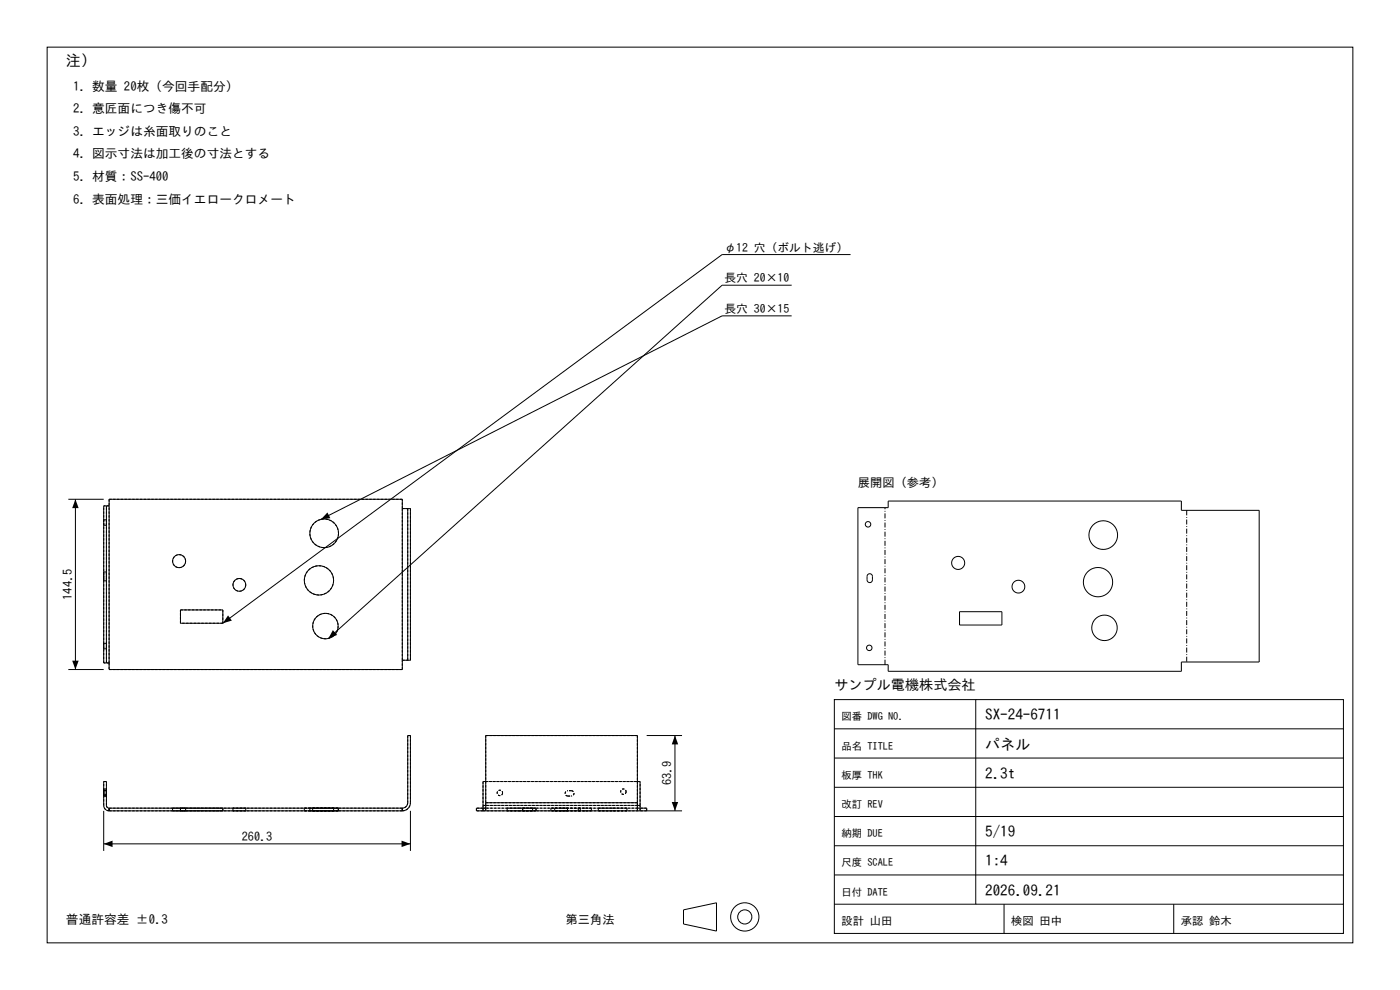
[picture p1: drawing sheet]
<svg xmlns="http://www.w3.org/2000/svg" width="297mm" height="210mm" viewBox="0 0 297 210" stroke-linecap="round" stroke-linejoin="round" font-family="sans-serif">
<g fill="none" stroke="#000" stroke-width=".21">
<path d="M10 10h277v190h-277zM180.4 54h-27.2l-105.9 78.2M167.9 60.5h-14.7l-83.5 74.9M167.9 67h-14.7l-85.1 43.2M14.5 105.9h7.5M16 105.9v36.1M22.6 107.3h.6M22.6 107.3h-.6v33.3h.6M22.6 107.3v33.3M23.2 105.9h62.1v36.1h-62.1zM85.3 107.9h1.2M86.5 107.9h.6v32.1h-.6"/>
<path d="M86.5 107.9v32.1M182 107.7h6.4v-1.4h62.2v2h16.5v32.1h-16.5v2h-62.2v-1.4h-6.4zM38.3 129.4h9v2.8h-9zM184.1 121.9a.57 .57 0 0 1 .6-.2 .57 .57 0 0 1 .4 .6v.7a.57 .57 0 0 1-.6 .6 .57 .57 0 0 1-.6-.6v-.8zM203.6 129.8h8.9v2.8h-8.9zM14.5 142h7.5M22.6 140.6h.6M85.3 140h1.2M137.2 156h7.5M143.2 156v16M177 148.4h108v49.6h-108zM177 154.6h108"/>
<path d="M207 148.4v43.4M22 172v8.5M22 179h65.1M23.2 171.4a.57 .57 0 0 1-.6-.6v-5h-.6v5.3l.3 .6 .9 .3M23.2 172h62.1M23.2 171.4h62.1M23.2 171.4v.6M85.3 171.4l.9-.3 .3-.8v-14.3h.6v14.3a1.73 1.73 0 0 1-1.8 1.7M85.3 171.4v.6M87.1 172v8.5M102.5 170.8v.6M102.5 170.8h.5"/>
<path d="M103 170.3v1.7M103 171.4h-1.9v.6h43.6M103 170.3v-14.3h32.2v14.3M103 165.8h-.5v5M103 170.3h32.2M135.2 170.3v1.7M135.2 171.4h2v.6M135.2 165.8h.6v5M135.2 170.8h.6M135.8 170.8v.6M177 179.4h108M177 173.2h108"/>
<path d="M177 167h108M177 160.8h108M145 193l7-1.5v6l-7-1.5zM177 191.8h108M177 185.6h108M213 191.8v6.2M249 191.8v6.2"/>
<circle cx="38" cy="119" r="1.38"/>
<circle cx="68.8" cy="113.1" r="3"/>
<circle cx="184.1" cy="111.2" r=".58"/>
<circle cx="203.3" cy="119.4" r="1.38"/>
<circle cx="234" cy="113.5" r="3"/>
<circle cx="50.8" cy="124.1" r="1.36"/>
<circle cx="67.7" cy="123.1" r="3.1"/>
<circle cx="69" cy="132.8" r="2.7"/>
<circle cx="184.4" cy="137.4" r=".58"/>
<circle cx="216.1" cy="124.4" r="1.36"/>
<circle cx="232.9" cy="123.5" r="3.1"/>
<circle cx="234.3" cy="133.2" r="2.7"/>
<circle cx="158" cy="194.5" r="3"/>
<circle cx="158" cy="194.5" r="1.5"/>
</g>
<g fill="none" stroke="#000" stroke-width=".21" stroke-dasharray=".5 .3" stroke-linecap="butt">
<path d="M22 110.3v1.1M22 111.4v-1.1M22 110.3h.6M22.6 110.3v1.1M22.6 111.4v-1.1M22.6 111.4h-.6M23.2 105.9v1.4M23.2 107.3h-1.2M39.4 119a1.38 1.38 0 0 1-2 1.3 1.38 1.38 0 0 1-.3-2.3 1.38 1.38 0 0 1 2.2 .7l.1 .3M71.8 113.1a3 3 0 0 1-4.4 2.7 3 3 0 0 1-.5-5.1 3 3 0 0 1 4.9 1.9v.5M85.3 107.9v32.1M85.3 107.9v-2"/>
<path d="M85.3 105.9h-62.1M85.3 107.9h1.8M86.5 107.9v32.1M87.1 107.9v32.1M22 136.5v1.1M22 137.6v-1.1M22 121.9v.7M22 121.9v-.6M22 121.3v.6M22 122.6v.6M22 123.2v-.6M22 122.6v-.7"/>
<path d="M22 136.5h.6M22.6 136.5v1.1M22.6 137.6v-1.1M22.6 121.9v.7M22.6 121.9v-.6M22.6 121.3v.6M22.6 122.6v.6M22.6 123.2v-.6M22.6 122.6v-.7M22.6 137.6h-.6M22.6 121.3h-.6M22.6 123.2h-.6"/>
<path d="M38.3 129.4h9M38.3 132.2v-2.8M47.3 129.4v2.8M47.3 132.2h-9M52.1 124.1a1.36 1.36 0 0 1-1.9 1.2 1.36 1.36 0 0 1-.3-2.3 1.36 1.36 0 0 1 2.2 .7v.4M70.8 123.1a3.1 3.1 0 0 1-4.5 2.8 3.1 3.1 0 0 1-.5-5.3 3.1 3.1 0 0 1 4.9 2l.1 .5M71.7 132.8a2.7 2.7 0 0 1-3.9 2.4 2.7 2.7 0 0 1-.4-4.5 2.7 2.7 0 0 1 4.3 1.6v.5M22 140.6v-33.3M22.6 140.6v-33.3M23.2 142h62.1M23.2 140.6v-33.3M23.2 140.6v1.4"/>
<path d="M23.2 140.6h-1.2M85.3 142v-2M85.3 140h1.8M86.5 156v14.3M87.1 156v14.3M87.1 156h-.6M103 156h32.2M135.2 156v14.3M22 170.8v-5M22 165.8h.6M22 168.2v.6M22 168.8v-1.2"/>
<path d="M22 167.6v.6M22 167.7v1.2M22 168.9v-1.2M22 167.9v.6M22 168.5v-1.2M22 167.3v.6M22 167.7h.6M22 168.9h.6M22.6 170.8a.57 .57 0 0 0 .6 .6M22.6 170.8v-5M22.6 168.2v.6M22.6 168.8v-1.2"/>
<path d="M22.6 167.6v.6M22.6 167.7v1.2M22.6 168.9v-1.2M22.6 167.9v.6M22.6 168.5v-1.2M22.6 167.3v.6M22.6 167.6h-.6M22.6 168.8h-.6M22.6 167.3h-.6M22.6 168.5h-.6M23.2 172v-.6M23.2 171.4v.6"/>
<path d="M23.2 172l-.9-.3-.3-.9M36.6 172h2.8M36.6 171.4h2.8M36.6 171.4v.6M38.3 172h9M38.3 171.4h9M38.3 172v-.6M39.4 172h-2.8M39.4 171.4h-2.8M39.4 172v-.6M47.3 172h-9M47.3 171.4h-9"/>
<path d="M47.3 172v-.6M49.4 172h2.7M49.4 171.4h2.7M49.4 171.4v.6M52.1 172h-2.7M52.1 171.4h-2.7M52.1 172v-.6M64.6 172h6.2M64.6 171.4h6.2M64.6 171.4v.6M65.7 172h6.1M65.7 171.4h6.1"/>
<path d="M65.7 171.4v.6M66.3 172h5.4M66.3 171.4h5.4M66.3 171.4v.6M70.8 172h-6.2M70.8 171.4h-6.2M70.8 172v-.6M71.7 172h-5.4M71.7 171.4h-5.4M71.7 172v-.6M71.8 172h-6.1M71.8 171.4h-6.1"/>
<path d="M71.8 172v-.6M85.3 171.4v.6M85.3 172h-62.1M85.3 171.4h-62.1M85.3 172a1.73 1.73 0 0 0 1.8-1.7M85.3 172v-.6M86.5 170.3l-.3 .8-.9 .3M101.1 172v-.6M102.5 172h33.3M102.5 172h-1.4M102.5 171.4h33.3M102.5 171.4h-1.4"/>
<path d="M102.5 170.8h33.3M102.5 172v-1.2M102.5 171.4v.6M102.5 165.8v5M103 171.4v.6M103 170.3v-14.3M103 170.3v1.1M103 170.8h32.2M106.6 168.2a.58 .58 0 0 1-.8 .5 .58 .58 0 0 1-.2-.9 .58 .58 0 0 1 1 .2v.2M107.6 172h5.4M107.6 171.4h5.4M107.6 171.4v.6"/>
<path d="M110.3 172h-2.7M110.3 171.4h-2.7M110.9 172h2.8M110.9 171.4h2.8M110.9 172v-.6M113 172h-2.7M113 171.4h-2.7M113 171.4v.6M113.7 172h-2.8M113.7 171.4h-2.8M113.7 172v-.6M116.9 172h6.2"/>
<path d="M116.9 171.4h6.2M116.9 171.4v.6M117.7 172h2.7M117.7 171.4h2.7M117.7 171.4v.6M119 172h-1.3M119 171.4h-1.3M120 172h-3.1M120 171.4h-3.1M120.4 172h-1.4M120.4 171.4h-1.4M120.4 171.4v.6"/>
<path d="M120.5 168.9a.57 .57 0 0 1-.6-.6 .57 .57 0 0 1 .6-.6M120.5 168.9h.7M121.2 167.7h-.7M121.2 167.7a.57 .57 0 0 1 .6 .6 .57 .57 0 0 1-.6 .6M122.7 172h2.7M122.7 171.4h2.7M122.7 171.4v.6M123.1 172h-3.1M123.1 171.4h-3.1M123.1 171.4v.6M124.1 172h-1.4M124.1 171.4h-1.4"/>
<path d="M125.4 172h-1.3M125.4 171.4h-1.3M125.4 171.4v.6M126.9 172h6.1M126.9 171.4h6.1M126.9 171.4v.6M130 172h-3.1M130 171.4h-3.1M132.8 167.9a.58 .58 0 0 1-.8 .6 .58 .58 0 0 1-.2-1 .58 .58 0 0 1 1 .2v.2M133 172h-3M133 171.4h-3M133 171.4v.6"/>
<path d="M135.2 171.4h-32.2M135.2 171.4v.6M135.2 170.3h-32.2M135.2 170.3v1.1M135.2 165.8h-32.2M135.8 171.4v.6M135.8 172v-1.2M135.8 170.8v-5M135.8 165.8h-33.3M137.2 172h-1.4M137.2 171.4h-1.4M137.2 172v-.6"/>
</g>
<path d="M16 105.9l.7 1.9h-1.4zM69.5 108.7l.6 1.2-2 .3zM48.4 130.5l.8 1.1-1.9 .6zM70.6 133.7l.9 1-1.8 .7zM15.3 140.1h1.4l-.7 1.9zM143.2 156l.7 1.9h-1.4zM22 179l1.9-.7v1.4zM85.2 178.3l1.9 .7-1.9 .7zM142.5 170.1h1.4l-.7 1.9z" fill="#000"/>
<path d="M251.7 108.3v32.1M187.7 141v-33.3" fill="none" stroke="#000" stroke-width=".21" stroke-dasharray="1.1 .4 .2 .4" stroke-linecap="butt"/>
<g font-size="3.2">
<text x="14" y="14">注）</text>
<text x="209" y="152.8">SX-24-6711</text>
<text x="209" y="159">パネル</text>
<text x="209" y="165.2">2.3t</text>
<text x="209" y="177.6">5/19</text>
<text x="209" y="183.8">1:4</text>
<text x="209" y="190">2026.09.21</text>
</g>
<text font-size="3" x="177" y="146.4">サンプル電機株式会社</text>
<g font-size="2.7">
<text x="15.5" y="19.2">1. 数量 20枚（今回手配分）</text>
<text x="15.5" y="24">2. 意匠面につき傷不可</text>
<text x="15.5" y="28.8">3. エッジは糸面取りのこと</text>
<text x="15.5" y="33.6">4. 図示寸法は加工後の寸法とする</text>
<text x="15.5" y="38.4">5. 材質：SS-400</text>
<text x="15.5" y="43.2">6. 表面処理：三価イエロークロメート</text>
<text x="14" y="196">普通許容差 ±0.3</text>
</g>
<g font-size="2.6">
<text x="182" y="103.3">展開図（参考）</text>
<text x="15.3" y="127.2" transform="rotate(-90 15.3 127.2)">144.5</text>
<text x="142.5" y="166.6" transform="rotate(-90 142.5 166.6)">63.9</text>
<text x="51.3" y="178.3">260.3</text>
<text x="120" y="196">第三角法</text>
</g>
<g font-size="2.5">
<text x="153.7" y="53.4">φ12 穴（ボルト逃げ）</text>
<text x="153.7" y="59.9">長穴 20×10</text>
<text x="153.7" y="66.4">長穴 30×15</text>
</g>
<g font-size="2.4">
<text x="178.5" y="196.2">設計 山田</text>
<text x="214.5" y="196.2">検図 田中</text>
<text x="250.5" y="196.2">承認 鈴木</text>
</g>
<g font-size="2.2">
<text x="178.5" y="152.8">図番 DWG NO.</text>
<text x="178.5" y="159">品名 TITLE</text>
<text x="178.5" y="165.2">板厚 THK</text>
<text x="178.5" y="171.4">改訂 REV</text>
<text x="178.5" y="177.6">納期 DUE</text>
<text x="178.5" y="183.8">尺度 SCALE</text>
<text x="178.5" y="190">日付 DATE</text>
</g>
</svg>
